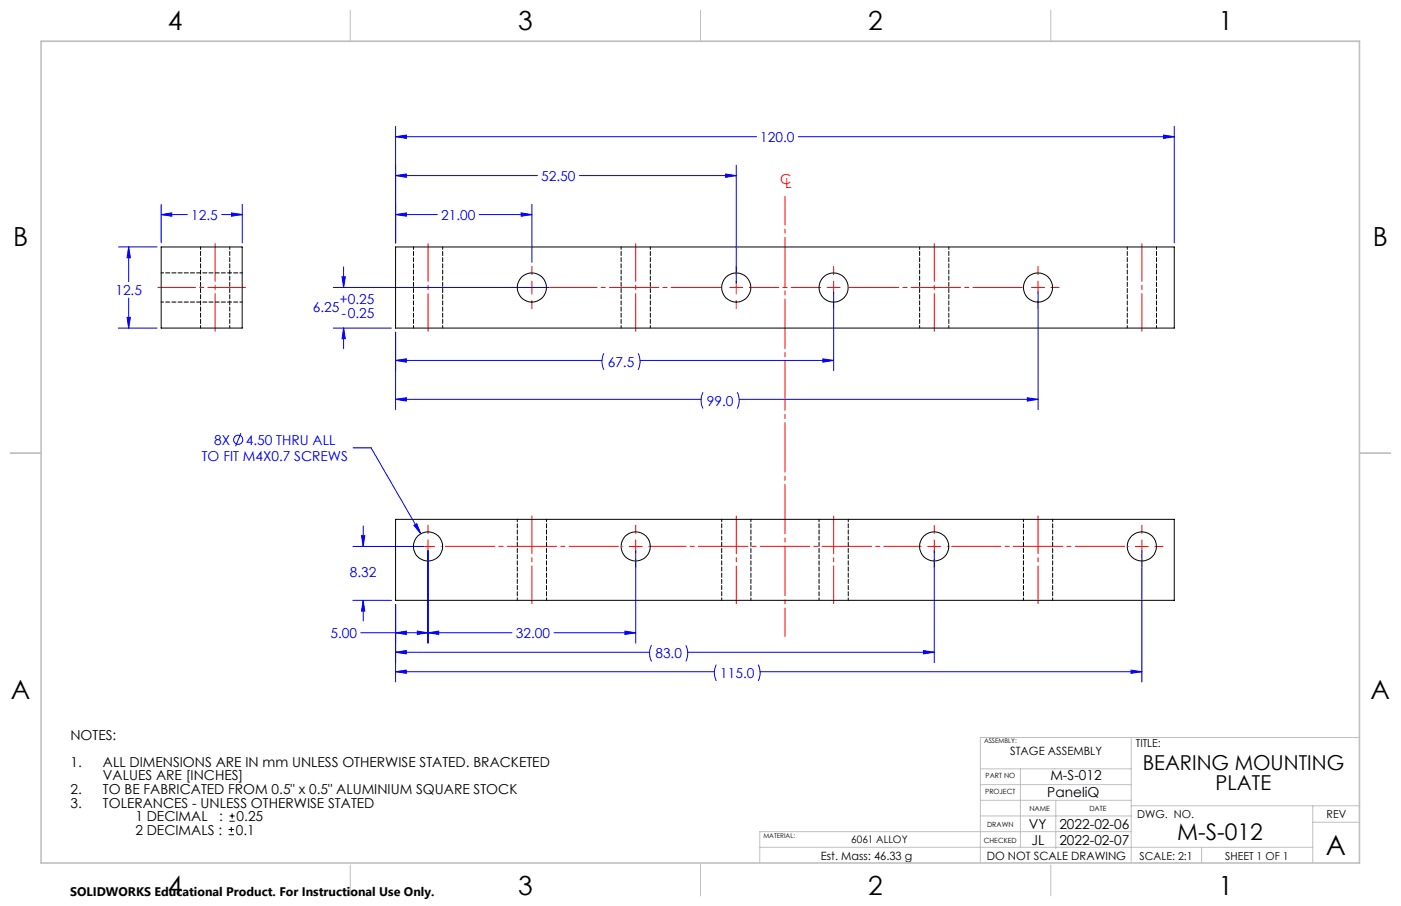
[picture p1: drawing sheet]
<svg xmlns="http://www.w3.org/2000/svg" width="432mm" height="279mm" viewBox="0 0 432 279" stroke-linecap="round" stroke-linejoin="round" font-family="sans-serif">
<g fill="none" stroke="#00f" stroke-width=".31">
<path d="M121.9 39v35.9M361.9 39v35.9M121.9 42.2l3.3-.5v1zM121.9 54.2l3.3-.5v1zM121.9 42.2h111.3M121.9 54.2h43.7M178.5 54.2h48.4M223.6 53.7l3.3 .5-3.3 .5zM226.9 51v36.4M246 42.2h115.9M358.6 41.7l3.3 .5-3.3 .5zM36.5 76.2h11.9"/>
<path d="M39.7 76.2l.5 3.3h-1zM39.7 76.2v10.7M49.7 66.2l3.3-.5v1zM49.7 66.2h8M49.7 63v11.9M68.3 66.2h6.3M71.4 65.7l3.2 .5-3.2 .5zM74.6 63v11.9M121.9 66.2l3.3-.5v1zM121.9 66.2h12.9M147.7 66.2h16.2M160.6 65.7l3.3 .5-3.3 .5z"/>
<path d="M163.9 63v17.9M39.2 97.9h1l-.5 3.3zM39.7 91.9v9.3M102.7 88.7h66.5M105.4 85.4h1l-.5 3.3zM105.9 82.3v6.4M256.9 89.9v24.4M319.9 89.9v36.4M36.5 101.2h11.9M102.7 101.2h18M105.9 101.2l.5 3.3h-1zM105.9 101.2v6.3"/>
<path d="M121.9 111.2l3.3-.5v1zM121.9 102.4v23.9M121.9 111.2h63.6M186.1 109l-.6 2.3 .2 1.4 .4 1.3M196.7 109l.6 2.3-.2 1.4-.4 1.3M197.3 111.2h59.6M253.6 110.7l3.3 .5-3.3 .5zM74.2 133.6l-1.6 4.1M108.8 138.1h5.6l15.3 26.5M121.9 123.2l3.3-.5v1zM121.9 123.2h94.2M216.7 121l-.6 2.3 .2 1.7 .4 1"/>
<path d="M227.2 121l.6 2.3-.2 1.7-.4 1M227.8 123.2h92.1M316.6 122.7l3.3 .5-3.3 .5zM108.8 168.5h21.8M111.4 165.2h1l-.5 3.3zM111.9 162.2v6.3M127.6 162l.8-.5 1.3 3.1zM131.9 169.8v28.5M195.9 169.8v28.5M287.9 169.8v34.5M351.9 169.8v40.5M108.8 185.1h11.9"/>
<path d="M111.2 195.2h46.6M111.9 185.1l.5 3.4h-1zM111.9 185.1v6.4M121.9 195.2l3.3-.6v1.1zM121.9 186.4v23.9M128.6 194.6l3.3 .6-3.3 .5zM131.9 195.2l3.3-.6v1.1zM170.7 195.2h25.2M192.6 194.6l3.3 .6-3.3 .5zM200.8 199l-.6 2.3 .2 1.7 .4 1M211.3 199l.6 1.9-.1 1.8-.5 1.3M121.9 201.2l3.3-.6v1z"/>
<path d="M121.9 207.2l3.3-.5v.9zM121.9 201.2h78.3M121.9 207.2h98.3M211.9 201.2h76M220.8 205l-.6 2.3v1.1l.6 1.6M233.7 205l.6 2.3-.2 1.7-.4 1M234.3 207.2h117.6M284.6 200.6l3.3 .6-3.3 .4zM348.6 206.7l3.3 .5-3.3 .4z"/>
<circle cx="73.4" cy="135.6" r="1.41"/>
</g>
<path d="M70.5 257.4h1.6M70.5 255.8h1.6M70.7 253.3h1.6M70.7 251.6h1.6M71.3 255v1.6M71.5 250.8v1.6" fill="none" stroke="#000" stroke-width=".31"/>
<path d="M131.9 75.1v27M48.7 88.6h27M66.3 102.1v-27M195.9 102.1v-27M287.9 102.1v-27M351.9 102.1v-27M163.9 159.1v27M256.9 159.1v27M319.9 159.1v27M226.9 186.1v-27" fill="none" stroke="#f00" stroke-width=".31" stroke-dasharray="15.2 1.3 1.3 1.3" stroke-dashoffset="3.6"/>
<path d="M167.9 88.6h55M260.9 88.6h55" fill="none" stroke="#f00" stroke-width=".31" stroke-dasharray="15.2 1.3 1.3 1.3" stroke-dashoffset="-.8"/>
<path d="M230.9 88.6h22" fill="none" stroke="#f00" stroke-width=".31" stroke-dasharray="15.2 1.3 1.3 1.3" stroke-dashoffset="6.1"/>
<path d="M135.9 168.5h56M291.9 168.5h56" fill="none" stroke="#f00" stroke-width=".31" stroke-dasharray="15.2 1.3 1.3 1.3" stroke-dashoffset="-1.3"/>
<path d="M199.9 168.5h84" fill="none" stroke="#f00" stroke-width=".31" stroke-dasharray="15.2 1.3 1.3 1.3" stroke-dashoffset="3.7"/>
<g fill="none" stroke="#f00" stroke-width=".31">
<path d="M157.4 88.7h2.5M161.9 88.7h4M163.9 82.2v2.5M163.9 86.7v4M163.9 92.7v2.5M224.9 88.7h4M226.9 82.2v2.5M226.9 86.7v4M226.9 92.7v2.5M254.9 88.7h4M256.9 82.2v2.5M256.9 86.7v4"/>
<path d="M256.9 92.7v2.5M317.9 88.7h4M319.9 82.2v2.5M319.9 86.7v4M319.9 92.7v2.5M323.9 88.7h2.5M125.4 168.5h2.5M129.9 168.5h4M131.9 162v2.5M131.9 166.5v4M131.9 172.5v2.5M193.9 168.5h4"/>
<path d="M195.9 162v2.5M195.9 166.5v4M195.9 172.5v2.5M285.9 168.5h4M287.9 162v2.5M287.9 166.5v4M287.9 172.5v2.5M349.9 168.5h4M351.9 162v2.5M351.9 166.5v4M351.9 172.5v2.5M355.9 168.5h2.5"/>
</g>
<path d="M241.9 60.6v135.7" fill="none" stroke="#f00" stroke-width=".31" stroke-dasharray="15.2 1.3 1.3 1.3" stroke-dashoffset="6.5"/>
<g fill="none" stroke="#c0c0c0" stroke-width=".31">
<path d="M12.7 12.7h406.3M108 3.2v9.5M215.9 3.2v9.5M323.8 3.2v9.5M3.1 139.7h9.6M419.1 139.7h9.5M302.2 237.1h46.5M314.5 237.1v24.2M348.7 227.4v38.7M419 227.4h-116.8v38.7M302.2 246.8h46.5M302.2 251.6h46.5"/>
<path d="M302.2 242h46.5M325.4 246.8v14.9M348.7 248.5h70.4M348.7 256.5h-114.5v9.6M404.6 248.5v17.6M404.6 253.6h14.4M108 266.7v9.6M215.9 266.7v9.6M234.2 261.3h170.4M323.8 266.8v9.5M370.3 261.3v4.8"/>
</g>
<path d="M12.7 12.7h406.3v253.4h-406.3z" fill="none" stroke="#c0c0c0" stroke-width=".5"/>
<path d="M121.9 66.2l3.3-.5v1zM160.6 65.7l3.3 .5-3.3 .5zM121.9 42.2l3.3-.5v1zM358.6 41.7l3.3 .5-3.3 .5zM121.9 54.2l3.3-.5v1zM223.6 53.7l3.3 .5-3.3 .5zM105.9 101.2l.5 3.3h-1zM105.4 85.4h1l-.5 3.3zM121.9 111.2l3.3-.5v1zM253.6 110.7l3.3 .5-3.3 .5zM121.9 123.2l3.3-.5v1zM316.6 122.7l3.3 .5-3.3 .5zM127.6 162l2.1 2.6-1.3-3.1zM111.9 185.1l.5 3.4h-1zM111.4 165.2h1l-.5 3.3zM128.6 194.6l3.3 .6-3.3 .5zM121.9 195.2l3.3-.6v1.1zM131.9 195.2l3.3-.6v1.1zM192.6 194.6l3.3 .6-3.3 .5zM121.9 201.2l3.3-.6v1zM284.6 200.6l3.3 .6-3.3 .4zM121.9 207.2l3.3-.5v.9zM348.6 206.7l3.3 .5-3.3 .4zM49.7 66.2l3.3-.5v1zM71.4 65.7l3.2 .5-3.2 .5zM39.2 97.9h1l-.5 3.3zM39.7 76.2l.5 3.3h-1z" fill="#00f"/>
<g fill="none" stroke="#000" stroke-width=".31">
<path d="M49.7 76.2h24.9v25h-24.9zM121.9 76.2h240v25h-240zM121.9 160.2h240v24.9h-240z"/>
<circle cx="163.9" cy="88.7" r="4.5"/>
<circle cx="226.9" cy="88.7" r="4.5"/>
<circle cx="256.9" cy="88.7" r="4.5"/>
<circle cx="319.9" cy="88.7" r="4.5"/>
<circle cx="131.9" cy="168.5" r="4.5"/>
<circle cx="195.9" cy="168.5" r="4.5"/>
<circle cx="287.9" cy="168.5" r="4.5"/>
<circle cx="351.9" cy="168.5" r="4.5"/>
</g>
<g fill="none" stroke="#000" stroke-width=".31" stroke-dasharray="1.3 .6" stroke-dashoffset=".5">
<path d="M61.8 76.1v25M127.4 76.1v25M191.4 76.1v25M283.4 76.1v25M347.4 76.1v25M49.7 93.1h25M74.7 84.1h-25M70.8 101.1v-25M136.4 101.1v-25M200.4 101.1v-25M292.4 101.1v-25M356.4 101.1v-25"/>
<path d="M159.4 160.1v25M222.4 160.1v25M252.4 160.1v25M315.4 160.1v25M168.4 185.1v-25M231.4 185.1v-25M261.4 185.1v-25M324.4 185.1v-25"/>
</g>
<text font-size="8.5" x="408.6" y="263.6">A</text>
<g font-size="8.1">
<text x="51.7" y="9.3">4</text>
<text x="159.7" y="9.3">3</text>
<text x="267.6" y="9.3">2</text>
<text x="375.6" y="9.3">1</text>
<text x="4" y="76">B</text>
<text x="423.1" y="76">B</text>
<text x="3.3" y="215.7">A</text>
<text x="422.4" y="215.7">A</text>
<text x="51.7" y="276">4</text>
<text x="159.7" y="276">3</text>
<text x="267.6" y="276">2</text>
<text x="375.6" y="276">1</text>
</g>
<text font-size="7.1" x="362.8" y="259.1">M-S-012</text>
<g font-size="6.3">
<text x="352.2" y="237.4">BEARING MOUNTING</text>
<text x="374.7" y="243.7">PLATE</text>
</g>
<g font-size="4.2" fill="#00f">
<text x="234.3" y="43.8">120.0</text>
<text x="166.8" y="55.8">52.50</text>
<text x="59" y="67.7">12.5</text>
<text x="136" y="67.8">21.00</text>
<text x="35.6" y="91">12.5</text>
<text x="104.7" y="93.9">+0.25</text>
<text x="96.4" y="96.1">6.25</text>
<text x="105.2" y="98">-0.25</text>
<text x="187.3" y="113.1">67.5</text>
<text x="217.9" y="125.1">99.0</text>
<text x="66.1" y="137.2">8X</text>
<text x="75.8" y="137.2">4.50 THRU ALL</text>
<text x="62.2" y="142.2">TO FIT M4X0.7 SCREWS</text>
<text x="107.8" y="177.9">8.32</text>
<text x="101.8" y="196.7">5.00</text>
<text x="159" y="196.7">32.00</text>
<text x="202" y="203.1">83.0</text>
<text x="222" y="209.1">115.0</text>
</g>
<g font-size="4.2" fill="#f00">
<text x="240.5" y="56.8">C</text>
<text x="242" y="58">L</text>
</g>
<g font-size="4.2">
<text x="21.7" y="228.2">NOTES:</text>
<text x="21.7" y="236.5">1.</text>
<text x="31.7" y="236.5">ALL DIMENSIONS ARE IN mm UNLESS OTHERWISE STATED. BRACKETED</text>
<text x="21.7" y="244.9">2.</text>
<text x="31.7" y="240.7">VALUES ARE [INCHES]</text>
<text x="31.7" y="244.9">TO BE FABRICATED FROM 0.5&quot; x 0.5&quot; ALUMINIUM SQUARE STOCK</text>
<text x="322.8" y="245.7">PaneliQ</text>
<text x="323.7" y="240.5">M-S-012</text>
<text x="21.7" y="249">3.</text>
<text x="31.7" y="249">TOLERANCES - UNLESS OTHERWISE STATED</text>
<text x="41.7" y="257.4">2 DECIMALS :</text>
<text x="41.7" y="253.2">1 DECIMAL</text>
<text x="67.5" y="253.2">:</text>
<text x="72.7" y="257.4">0.1</text>
<text x="72.9" y="253.2">0.25</text>
<text x="317.1" y="255.5">VY</text>
<text x="326.5" y="255.5">2022-02-06</text>
<text x="317.9" y="260.6">JL</text>
<text x="326.5" y="260.6">2022-02-07</text>
</g>
<text font-size="3.8" x="21.6" y="276.3">SOLIDWORKS Educational Product. For Instructional Use Only.</text>
<g font-size="3.5">
<text x="311.3" y="232.8">STAGE ASSEMBLY</text>
<text x="253" y="265.2">Est. Mass: 46.33 g</text>
<text x="304.1" y="265.2">DO NOT SCALE DRAWING</text>
</g>
<g font-size="3.4">
<text x="350.1" y="230.5">TITLE:</text>
<text x="350.5" y="252.1">DWG. NO.</text>
<text x="408.9" y="252.4">REV</text>
<text x="351.2" y="265.2">SCALE: 2:1</text>
<text x="377.6" y="265.2">SHEET 1 OF 1</text>
</g>
<text font-size="3.2" x="262.3" y="260.1">6061 ALLOY</text>
<g font-size="2.2">
<text x="303.6" y="245">PROJECT</text>
<text x="303.8" y="240">PART NO</text>
<text x="317.3" y="250">NAME</text>
<text x="335.8" y="250">DATE</text>
<text x="304.2" y="255">DRAWN</text>
<text x="303.2" y="260.1">CHECKED</text>
</g>
<g font-size="2">
<text x="303.3" y="229.2">ASSEMBLY:</text>
<text x="235.3" y="258.5">MATERIAL:</text>
</g>
</svg>
